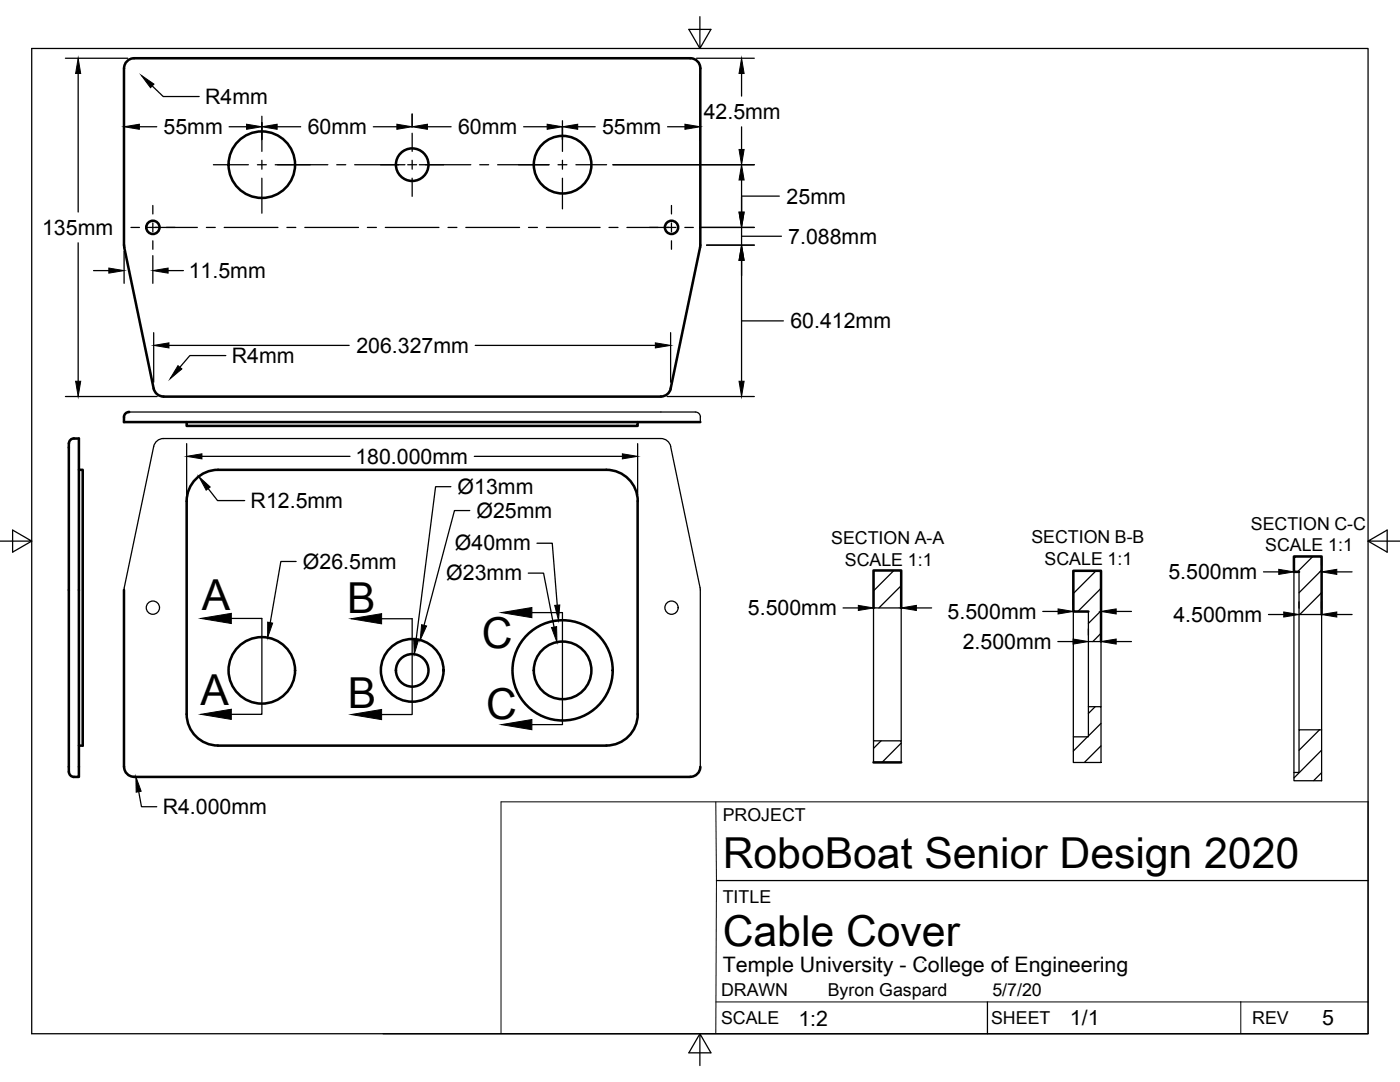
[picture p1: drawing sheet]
<svg xmlns="http://www.w3.org/2000/svg" width="279mm" height="216mm" viewBox="0 0 279 216" stroke-linecap="round" stroke-linejoin="round" font-family="sans-serif">
<!-- layer: Visible -->
<g fill="none" stroke="#000" stroke-width=".51">
<path d="M24.8 49.3l5.9 28.2a2 2 0 0 0 1.9 1.6h99.3M139.7 49.3l-5.9 28.3M139.7 49.3l.1-35.7a2 2 0 0 0-2-2h-111a2 2 0 0 0-2 2v35.7M133.9 77.5a2 2 0 0 1-2 1.6M13.7 88.5v65.5M14.8 87.5h.9v67.5a1.7 1.7 0 0 1-1.9-.6v-.4M14.8 87.5a1.01 1.01 0 0 0-1 1M15.7 93.7h.8v55.1h-.8M25.7 82.2h.1M25.7 82.2a1.01 1.01 0 0 0-1 1v1h115.1M37.3 84.2v.8h90v-.8M121 93.7h-77.5a6.3 6.3 0 0 0-6.2 6.3"/>
<path d="M121 93.7a6.3 6.3 0 0 1 6.3 6.3M24.7 117.7l.1 35.3a2 2 0 0 0 2 2h111a2.04 2.04 0 0 0 2-2M37.3 100v42.5a6.3 6.3 0 0 0 6.2 6.3h77.5M127.3 100v42.5a6.3 6.3 0 0 1-6.3 6.3M259.2 114.1h-1v-3.1h5.6v11.6M174.3 121.3v-7.5h5.6v7.5M217.2 122h-3v-8.1h5.5v14.1M174.3 152.1h5.6"/>
<circle cx="52.3" cy="32.9" r="6.6"/>
<circle cx="82.3" cy="32.9" r="3.2"/>
<circle cx="112.3" cy="32.9" r="5.7"/>
<circle cx="30.5" cy="45.4" r="1.32"/>
<circle cx="134" cy="45.4" r="1.32"/>
<circle cx="52.2" cy="133.8" r="6.6"/>
<circle cx="82.3" cy="133.8" r="6.3"/>
<circle cx="82.3" cy="133.8" r="3.2"/>
<circle cx="112.3" cy="133.8" r="10"/>
<circle cx="112.3" cy="133.8" r="5.7"/>
</g>
<g fill="none" stroke="#000" stroke-width=".25">
<path d="M25.8 82.2h113M131.9 87.5h-99.3a2 2 0 0 0-1.9 1.6l-5.9 28.6M131.9 87.5a2 2 0 0 1 2 1.6M133.8 89.1l6 28.6M138.8 82.2a1.01 1.01 0 0 1 1 1M139.8 83.2v1M139.8 117.7v35.3M258.2 114.1v40M259.2 114.1v8.5h4.6v23M214.2 122v25M217.2 122v6h2.5v13M217.2 128v13"/>
<path d="M259.2 122.6v23M174.3 147.8v4.3M179.9 147.8v-26.5h-5.6v26.5h5.6v4.3M217.2 141h2.5v11.1h-5.5v-5.1h3zM259.2 145.6h4.6v10.2h-5.6v-1.7h1z"/>
<circle cx="30.5" cy="121.3" r="1.32"/>
<circle cx="134" cy="121.3" r="1.32"/>
</g>
<!-- layer: Border -->
<path d="M6.3 9.7h266.7v196.6h-266.7zM139.7 3.3v6.4l2.2-3.8h-4.4l2.2 3.8M0 108h6.3l-3.8-2.2v4.4l3.8-2.2M273 108l3.8 2.2v-4.4l-3.8 2.2h6.4M139.7 206.3l-2.2 3.8h4.4l-2.2-3.8v6.3" fill="none" stroke="#000" stroke-width=".25"/>
<!-- layer: Titleblock -->
<path d="M143 175.7h130M197.1 199.9v6.4M76.4 206.3h196.6" fill="none" stroke="#000" stroke-width=".25"/>
<path d="M142.9 160l.1 15.7-.1 30.6M142.9 199.9h130.1M184.1 192h.1M247.6 199.9v6.4M100 206.3v-46.3h173v46.3" fill="none" stroke="#000" stroke-width=".2"/>
<!-- layer: Hatching -->
<g fill="none" stroke="#000" stroke-width=".25">
<path d="M178.4 113.8l-4.1 4.1M179.8 116.9l-4.4 4.4M214.2 113.9h.1M218.7 113.9l-4.5 4.5M219.7 117.4l-4.6 4.6M262 111.1l-3.1 3M263.7 113.8l-4.5 4.5M263.7 118.3l-4.3 4.3M219.7 121.9l-2.5 2.5M219.7 126.4l-1.6 1.6M175.9 147.8l-1.6 1.5M179.8 148.3l-3.8 3.8"/>
<path d="M217 147l-2.8 2.9M218.6 141l-1.4 1.4M219.7 144.4l-2.5 2.5M219.7 148.8l-3.3 3.3M263.4 145.6l-4.2 4.1M263.7 149.7l-5.4 5.5M263.7 154.2l-1.5 1.6"/>
</g>
<!-- layer: Annotations -->
<path d="M46.2 123.4h6.1v19.1h-6.1M76.2 123.5h6.1v19.1h-6.1M106.2 122.2h6v22.4h-6" fill="none" stroke="#000" stroke-width=".25"/>
<path d="M40.1 123.4l6.1-1v2zM70.1 123.5l6.1-1.1v2.1zM100.1 122.2l6.1-1v2.1zM40.1 142.5l6.1-1v2.1zM70.1 142.6l6.1-1v2zM100.1 144.6l6.1-1v2z" fill="#000" stroke="#000" stroke-width=".2"/>
<!-- layer: Dimensions -->
<g fill="none" stroke="#000" stroke-width=".25">
<path d="M13.1 11.6h12.4M15.6 14.7v27.6M30.4 17.1l2.2 2.2h7.2M139 11.6h11.5M139.7 14.9v12.9M148 14.7v4.5M24.8 22.8v1.2M27.8 25.3h3.5M45.7 25.3h3.5M52.3 24.5v3.3M55.3 25.3h4.7M74.5 25.3h4.7"/>
<path d="M82.3 22.8v2.5M85.3 25.3h4.7M104.5 25.3h4.7M112.2 25.4v2.4M115.3 25.3h3.5M122.3 32.9h28.2M133.2 25.3h3.5M148 39.1h7.5M148 25.3v4.5M148 35.9v6.4M15.6 48.5v27.6M18.7 54h3"/>
<path d="M24.8 50.2v6.3M30.5 51v5.5M33.5 54h3.1M139.6 45.4h10.9M141 48.9h9.5M148 47.1h8M148 45.4v3.5M148 52v24.1M13.1 79.1h18.3M30.7 66.4v9.9M33.7 68.9h36M45.1 71h-7.2l-2 2.3"/>
<path d="M94.8 68.9h36M133.1 79.1h17.4M133.8 66.4v9.9M148 64h8.3M37.3 88.5v10.2M40.3 91.1h29.5M41.6 97.5l1.8 2.4h5.4M90 97.1h-3.1l-3.8 30.4M94.7 91.1h29.5M127.3 88.5v10.2M59.1 112h-3.1l-2.1 12.2M93.7 101.9h-3l-6.1 22.9"/>
<path d="M105.4 114.4h3.1l2.1 10.7M107.2 108.4h3l1 12.4M174.3 118.8v1.2M179.8 118.8v1.2M214.2 119.5v1.2M219.7 119.5v1.2M252.2 114.1h3M258.3 111.6v1.2M263.7 111.6v1.2M266.8 114.1h3M168.3 121.3h3M182.9 121.3h3"/>
<path d="M208.1 122h3.1M211.1 128h3.1M217.2 125.5v1.2M219.7 125.5v1.2M222.8 128h3M222.8 122h3M253.2 122.6h3M259.2 120.1v1.2M263.7 120.1v1.2M266.8 122.6h3M27.7 158l.5 3h3.1"/>
</g>
<g fill="#000" stroke="#000" stroke-width=".2">
<path d="M15.6 11.6l.5 3.1h-1zM28.2 15l2.5 1.8-.7 .7zM148 11.6l.5 3.1h-1zM24.8 25.3l3-.5v1zM49.2 24.8l3.1 .5-3.1 .5zM52.3 25.3l3-.5v1zM79.2 24.8l3.1 .5-3.1 .5zM82.3 25.3l3-.5v1zM109.2 24.8l3 .5-3 .5zM112.2 25.3l3.1-.5v1zM136.7 24.8l3 .5-3 .5zM147.5 29.8h1l-.5 3.1z"/>
<path d="M148 32.9l.5 3h-1zM21.7 53.5l3.1 .5-3.1 .5zM30.5 54l3-.5v1zM147.5 42.3h1l-.5 3.1zM148 48.9l.5 3.1h-1zM15.1 76.1h1l-.5 3zM30.7 68.9l3-.5v1zM35.5 73l.8 .6-2.4 2zM130.8 68.4l3 .5-3 .5zM147.5 76.1h1l-.5 3zM37.3 91.1l3-.5v1zM39.7 95.1l2.3 2.1-.9 .6z"/>
<path d="M124.2 90.6l3.1 .5-3.1 .5zM255.2 113.6l3.1 .5-3.1 .5zM263.7 114.1l3.1-.5v1zM53.4 124.1l1 .2-1 2.9zM82.5 127.4l1.1 .2-.9 2.9zM84.1 124.7l1 .2-1.2 2.8zM110.1 125.2l1-.2v3.1zM110.7 120.8l1-.1-.2 3.1zM171.3 120.8l3 .5-3 .5zM179.8 121.3l3.1-.5v1zM211.2 121.5l3 .5-3 .5zM214.2 127.5l3 .5-3 .5z"/>
<path d="M219.7 128l3.1-.5v1zM219.7 122l3.1-.5v1zM256.2 122.1l3 .5-3 .5zM263.7 122.6l3.1-.5v1zM27.1 155l1.1 2.9-1 .2z"/>
</g>
<!-- layer: Center Lines -->
<g fill="none" stroke="#000" stroke-width=".25">
<path d="M42.6 32.9h7M51.4 32.9h1.7M52.3 23.2v7M52.3 32v1.8M52.3 35.6v6.9M54.9 32.9h10.5M67.2 32.9h1.8M70.8 32.9h10M81.4 32.9h1.7M82.3 26.6v3.6M82.3 32v1.8M82.3 35.6v3.6"/>
<path d="M83.7 32.9h10.3M95.7 32.9h1.8M99.3 32.9h10.3M111.4 32.9h1.7M112.2 24.1v6.1M112.2 32v1.8M112.2 35.6v6.1M114.9 32.9h6.2M26.1 45.4h1.7M29.6 45.4h9.8M30.5 41v1.7M30.5 44.5v1.8"/>
<path d="M30.5 48v1.7M41.2 45.4h1.8M44.7 45.4h10.8M57.3 45.4h1.7M60.8 45.4h10.7M73.3 45.4h1.8M76.9 45.4h10.7M89.4 45.4h1.8M93 45.4h10.7M105.5 45.4h1.8M109.1 45.4h10.7M121.5 45.4h1.8"/>
<path d="M125.1 45.4h9.8M134 41v1.7M134 44.5v1.8M134 48v1.7M136.7 45.4h1.7"/>
</g>
<g font-size="8.5">
<text x="40.3" y="121.6">A</text>
<text x="69.3" y="122.3">B</text>
<text x="96.1" y="129.2">C</text>
<text x="40" y="140.7">A</text>
<text x="69.4" y="141.4">B</text>
<text x="97" y="143.4">C</text>
<text x="144.3" y="173.2">RoboBoat Senior Design 2020</text>
<text x="144.3" y="188.8">Cable Cover</text>
</g>
<g font-size="4.3">
<text x="40.9" y="20.8">R4mm</text>
<text x="140.4" y="23.7">42.5mm</text>
<text x="32.6" y="26.8">55mm</text>
<text x="61.4" y="26.8">60mm</text>
<text x="91.4" y="26.8">60mm</text>
<text x="120.1" y="26.8">55mm</text>
<text x="157" y="40.6">25mm</text>
<text x="8.4" y="46.9">135mm</text>
<text x="157.3" y="48.6">7.088mm</text>
<text x="37.7" y="55.5">11.5mm</text>
<text x="157.7" y="65.5">60.412mm</text>
<text x="71.1" y="70.4">206.327mm</text>
<text x="46.3" y="72.5">R4mm</text>
<text x="70.9" y="92.6">180.000mm</text>
<text x="50" y="101.4">R12.5mm</text>
<text x="91.3" y="98.5">Ø13mm</text>
<text x="95.1" y="103.3">Ø25mm</text>
<text x="60.5" y="113.5">Ø26.5mm</text>
<text x="90.8" y="109.8">Ø40mm</text>
<text x="89.1" y="115.8">Ø23mm</text>
<text x="233.2" y="115.6">5.500mm</text>
<text x="149.3" y="122.8">5.500mm</text>
<text x="189.1" y="123.5">5.500mm</text>
<text x="234.2" y="124.1">4.500mm</text>
<text x="192.1" y="129.5">2.500mm</text>
<text x="32.5" y="162.5">R4.000mm</text>
<text x="144.3" y="193.9">Temple University - College of Engineering</text>
<text x="159.3" y="204.8">1:2</text>
<text x="213.5" y="204.6">1/1</text>
<text x="263.9" y="204.4">5</text>
</g>
<g font-size="3.5">
<text x="249.6" y="105.8">SECTION C-C</text>
<text x="165.9" y="108.6">SECTION A-A</text>
<text x="168.6" y="112.9">SCALE 1:1</text>
<text x="205.8" y="108.4">SECTION B-B</text>
<text x="208.5" y="112.6">SCALE 1:1</text>
<text x="252.5" y="110">SCALE 1:1</text>
<text x="144.3" y="163.8">PROJECT</text>
<text x="144.3" y="180.1">TITLE</text>
<text x="143.9" y="198.8">DRAWN</text>
<text x="165.2" y="198.8">Byron Gaspard</text>
<text x="198.1" y="198.8">5/7/20</text>
<text x="143.9" y="204.4">SCALE</text>
<text x="197.8" y="204.4">SHEET</text>
<text x="249.9" y="204.3">REV</text>
</g>
</svg>
